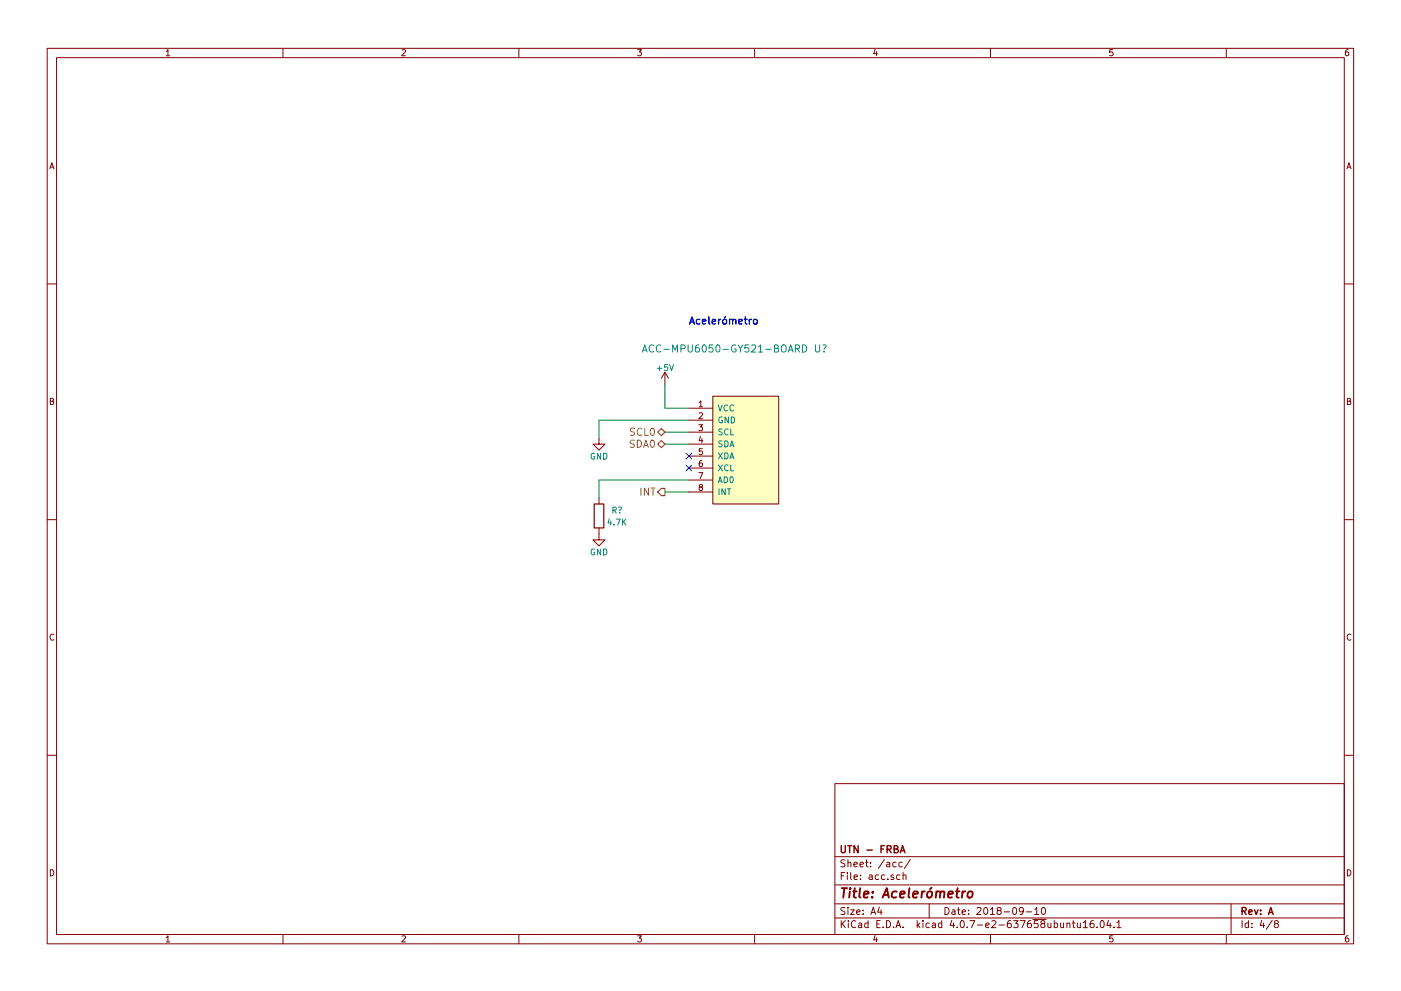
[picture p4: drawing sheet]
EESchema Schematic File Version 2
LIBS:power
LIBS:device
LIBS:switches
LIBS:relays
LIBS:motors
LIBS:transistors
LIBS:conn
LIBS:linear
LIBS:regul
LIBS:74xx
LIBS:cmos4000
LIBS:adc-dac
LIBS:memory
LIBS:xilinx
LIBS:microcontrollers
LIBS:dsp
LIBS:microchip
LIBS:analog_switches
LIBS:motorola
LIBS:texas
LIBS:intel
LIBS:audio
LIBS:interface
LIBS:digital-audio
LIBS:philips
LIBS:display
LIBS:cypress
LIBS:siliconi
LIBS:opto
LIBS:atmel
LIBS:contrib
LIBS:valves
LIBS:dk_RF-Transceiver-Modules
LIBS:acc_mpu6050_gy521_board
LIBS:lpcxpresso_lpc1769_revb
LIBS:gps_em506
LIBS:pbase-cache
EELAYER 25 0
EELAYER END
$Descr A4 11693 8268
encoding utf-8
Sheet 4 8
Title "Acelerómetro"
Date "2018-09-10"
Rev "A"
Comp "UTN - FRBA"
Comment1 ""
Comment2 ""
Comment3 ""
Comment4 ""
$EndDescr
$Comp
L ACC-MPU6050-GY521-BOARD U?
U 1 1
P 5950 3300
F 0 "U?" H 6850 3700 60  0000 C CNN
F 1 "ACC-MPU6050-GY521-BOARD" H 6050 3700 60  0000 C CNN
F 2 "" H 5950 3250 60  0001 C CNN
F 3 "" H 5950 3250 60  0001 C CNN
	1    5950 3300
	1    0    0    -1  
$EndComp
$Comp
L +5V #PWR?
U 1 1
P 5550 3200
F 0 "#PWR?" H 5550 3050 50  0001 C CNN
F 1 "+5V" H 5550 3340 50  0000 C CNN
F 2 "" H 5550 3200 50  0001 C CNN
F 3 "" H 5550 3200 50  0001 C CNN
	1    5550 3200
	1    0    0    -1  
$EndComp
$Comp
L GND #PWR?
U 1 1
P 5000 3650
F 0 "#PWR?" H 5000 3400 50  0001 C CNN
F 1 "GND" H 5000 3500 50  0000 C CNN
F 2 "" H 5000 3650 50  0001 C CNN
F 3 "" H 5000 3650 50  0001 C CNN
	1    5000 3650
	1    0    0    -1  
$EndComp
Wire Wire Line
	5750 3600 5550 3600
Wire Wire Line
	5750 3700 5550 3700
Wire Wire Line
	5750 4100 5550 4100
NoConn ~ 5750 3800
NoConn ~ 5750 3900
Wire Wire Line
	5750 3400 5550 3400
Wire Wire Line
	5550 3400 5550 3200
Wire Wire Line
	5750 3500 5000 3500
Wire Wire Line
	5000 3500 5000 3650
$Comp
L R R?
U 1 1
P 5000 4300
F 0 "R?" H 5150 4350 50  0000 C CNN
F 1 "4.7K" H 5150 4250 50  0000 C CNN
F 2 "" V 4930 4300 50  0001 C CNN
F 3 "" H 5000 4300 50  0001 C CNN
	1    5000 4300
	1    0    0    -1  
$EndComp
Wire Wire Line
	5000 4150 5000 4000
Wire Wire Line
	5000 4000 5750 4000
Text HLabel 5550 4100 0    60   Output ~ 0
INT
Text HLabel 5550 3700 0    60   BiDi ~ 0
SDA0
Text HLabel 5550 3600 0    60   BiDi ~ 0
SCL0
$Comp
L GND #PWR?
U 1 1
P 5000 4450
F 0 "#PWR?" H 5000 4200 50  0001 C CNN
F 1 "GND" H 5000 4300 50  0000 C CNN
F 2 "" H 5000 4450 50  0001 C CNN
F 3 "" H 5000 4450 50  0001 C CNN
	1    5000 4450
	1    0    0    -1  
$EndComp
Text Notes 5750 2700 0    60   ~ 12
Acelerómetro
$EndSCHEMATC
